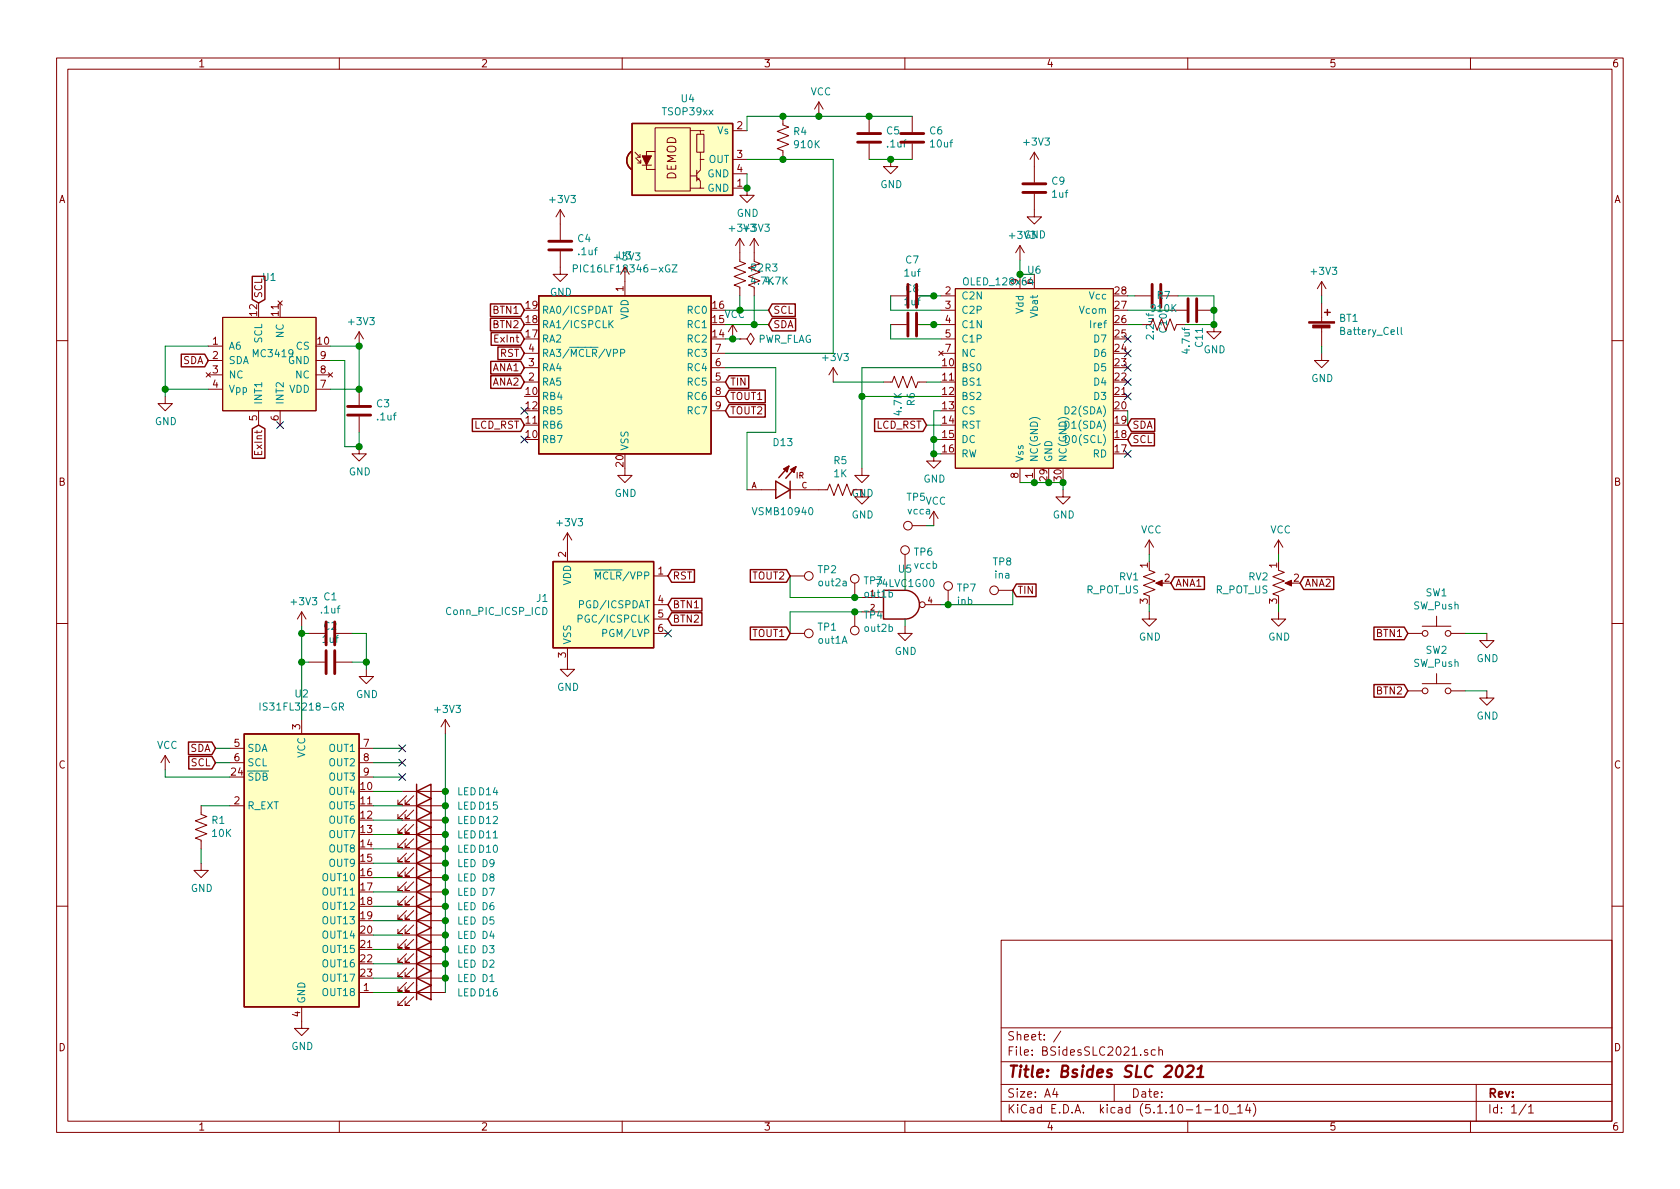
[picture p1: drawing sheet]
EESchema Schematic File Version 4
EELAYER 30 0
EELAYER END
$Descr A4 11693 8268
encoding utf-8
Sheet 1 1
Title "Bsides SLC 2021"
Date ""
Rev ""
Comp ""
Comment1 ""
Comment2 ""
Comment3 ""
Comment4 ""
$EndDescr
$Comp
L MCU_Microchip_PIC16:PIC16LF18346-xGZ U3
U 1 1
P 4350 2550
F 0 "U3" H 4350 3331 50  0000 C CNN
F 1 "PIC16LF18346-xGZ" H 4350 3240 50  0000 C CNN
F 2 "Package_SO:SSOP-20_5.3x7.2mm_P0.65mm" H 4400 1500 50  0001 C CNN
F 3 "https://ww1.microchip.com/downloads/en/DeviceDoc/40001839E.pdf" H 4350 2550 50  0001 C CNN
	1    4350 2550
	1    0    0    -1  
$EndComp
$Comp
L power:+3V3 #PWR015
U 1 1
P 4350 1950
F 0 "#PWR015" H 4350 1800 50  0001 C CNN
F 1 "+3V3" H 4365 2123 50  0000 C CNN
F 2 "" H 4350 1950 50  0001 C CNN
F 3 "" H 4350 1950 50  0001 C CNN
	1    4350 1950
	1    0    0    -1  
$EndComp
$Comp
L power:+3V3 #PWR030
U 1 1
P 7100 1800
F 0 "#PWR030" H 7100 1650 50  0001 C CNN
F 1 "+3V3" H 7115 1973 50  0000 C CNN
F 2 "" H 7100 1800 50  0001 C CNN
F 3 "" H 7100 1800 50  0001 C CNN
	1    7100 1800
	1    0    0    -1  
$EndComp
$Comp
L power:+3V3 #PWR07
U 1 1
P 2500 2400
F 0 "#PWR07" H 2500 2250 50  0001 C CNN
F 1 "+3V3" H 2515 2573 50  0000 C CNN
F 2 "" H 2500 2400 50  0001 C CNN
F 3 "" H 2500 2400 50  0001 C CNN
	1    2500 2400
	1    0    0    -1  
$EndComp
$Comp
L power:GND #PWR016
U 1 1
P 4350 3250
F 0 "#PWR016" H 4350 3000 50  0001 C CNN
F 1 "GND" H 4355 3077 50  0000 C CNN
F 2 "" H 4350 3250 50  0001 C CNN
F 3 "" H 4350 3250 50  0001 C CNN
	1    4350 3250
	1    0    0    -1  
$EndComp
$Comp
L power:GND #PWR031
U 1 1
P 7400 3400
F 0 "#PWR031" H 7400 3150 50  0001 C CNN
F 1 "GND" H 7405 3227 50  0000 C CNN
F 2 "" H 7400 3400 50  0001 C CNN
F 3 "" H 7400 3400 50  0001 C CNN
	1    7400 3400
	1    0    0    -1  
$EndComp
Text GLabel 1450 2500 0    50   Input ~ 0
SDA
Text GLabel 1800 2100 1    50   Input ~ 0
SCL
Text GLabel 5350 2150 2    50   Input ~ 0
SCL
Text GLabel 5350 2250 2    50   Input ~ 0
SDA
$Comp
L Device:R_POT_US RV1
U 1 1
P 8000 4050
F 0 "RV1" H 7933 4096 50  0000 R CNN
F 1 "R_POT_US" H 7933 4005 50  0000 R CNN
F 2 "Potentiometer_THT:Potentiometer_Bourns_PTV09A-1_Single_Vertical" H 8000 4050 50  0001 C CNN
F 3 "https://www.mouser.com/datasheet/2/54/ptv09-777818.pdf" H 8000 4050 50  0001 C CNN
	1    8000 4050
	1    0    0    -1  
$EndComp
$Comp
L Device:R_POT_US RV2
U 1 1
P 8900 4050
F 0 "RV2" H 8833 4096 50  0000 R CNN
F 1 "R_POT_US" H 8833 4005 50  0000 R CNN
F 2 "Potentiometer_THT:Potentiometer_Bourns_PTV09A-1_Single_Vertical" H 8900 4050 50  0001 C CNN
F 3 "https://www.mouser.com/datasheet/2/54/ptv09-777818.pdf" H 8900 4050 50  0001 C CNN
	1    8900 4050
	1    0    0    -1  
$EndComp
$Comp
L Switch:SW_Push SW1
U 1 1
P 10000 4400
F 0 "SW1" H 10000 4685 50  0000 C CNN
F 1 "SW_Push" H 10000 4594 50  0000 C CNN
F 2 "Button_Switch_SMD:SW_SPST_PTS645" H 10000 4600 50  0001 C CNN
F 3 "https://www.mouser.com/datasheet/2/60/pts645-1841767.pdf" H 10000 4600 50  0001 C CNN
	1    10000 4400
	1    0    0    -1  
$EndComp
$Comp
L Switch:SW_Push SW2
U 1 1
P 10000 4800
F 0 "SW2" H 10000 5085 50  0000 C CNN
F 1 "SW_Push" H 10000 4994 50  0000 C CNN
F 2 "Button_Switch_SMD:SW_SPST_PTS645" H 10000 5000 50  0001 C CNN
F 3 "~" H 10000 5000 50  0001 C CNN
	1    10000 4800
	1    0    0    -1  
$EndComp
$Comp
L Kicad_Grange:OLED_128x64 U6
U 1 1
P 7300 3000
F 0 "U6" H 7200 4131 50  0000 C CNN
F 1 "OLED_128x64" H 6950 4050 50  0000 C CNN
F 2 "Grange:SSD1306_ribbon" H 7500 3100 50  0001 C CNN
F 3 "" H 7500 3100 50  0001 C CNN
	1    7300 3000
	1    0    0    -1  
$EndComp
Text GLabel 7850 3050 2    50   Input ~ 0
SCL
Text GLabel 7850 2950 2    50   Input ~ 0
SDA
$Comp
L power:GND #PWR022
U 1 1
P 6000 3250
F 0 "#PWR022" H 6000 3000 50  0001 C CNN
F 1 "GND" H 6005 3077 50  0000 C CNN
F 2 "" H 6000 3250 50  0001 C CNN
F 3 "" H 6000 3250 50  0001 C CNN
	1    6000 3250
	1    0    0    -1  
$EndComp
Wire Wire Line
	6000 2750 6550 2750
Wire Wire Line
	6550 2550 6000 2550
$Comp
L Device:C C8
U 1 1
P 6350 2250
F 0 "C8" V 6098 2250 50  0000 C CNN
F 1 "1uf" V 6189 2250 50  0000 C CNN
F 2 "Capacitor_SMD:C_0603_1608Metric_Pad1.08x0.95mm_HandSolder" H 6388 2100 50  0001 C CNN
F 3 "~" H 6350 2250 50  0001 C CNN
	1    6350 2250
	0    1    1    0   
$EndComp
$Comp
L Device:C C11
U 1 1
P 8300 2150
F 0 "C11" H 8185 2104 50  0000 R CNN
F 1 "4.7uf" H 8185 2195 50  0000 R CNN
F 2 "Capacitor_SMD:C_0603_1608Metric_Pad1.08x0.95mm_HandSolder" H 8338 2000 50  0001 C CNN
F 3 "~" H 8300 2150 50  0001 C CNN
	1    8300 2150
	0    -1   -1   0   
$EndComp
$Comp
L Device:C C10
U 1 1
P 8050 2050
F 0 "C10" H 7935 2004 50  0000 R CNN
F 1 "2.2uf" H 7935 2095 50  0000 R CNN
F 2 "Capacitor_SMD:C_0603_1608Metric_Pad1.08x0.95mm_HandSolder" H 8088 1900 50  0001 C CNN
F 3 "~" H 8050 2050 50  0001 C CNN
	1    8050 2050
	0    -1   -1   0   
$EndComp
$Comp
L Device:C C9
U 1 1
P 7200 1300
F 0 "C9" H 7085 1254 50  0000 R CNN
F 1 "1uf" H 7085 1345 50  0000 R CNN
F 2 "Capacitor_SMD:C_0603_1608Metric_Pad1.08x0.95mm_HandSolder" H 7238 1150 50  0001 C CNN
F 3 "~" H 7200 1300 50  0001 C CNN
	1    7200 1300
	-1   0    0    1   
$EndComp
$Comp
L power:+3V3 #PWR028
U 1 1
P 7200 1150
F 0 "#PWR028" H 7200 1000 50  0001 C CNN
F 1 "+3V3" H 7215 1323 50  0000 C CNN
F 2 "" H 7200 1150 50  0001 C CNN
F 3 "" H 7200 1150 50  0001 C CNN
	1    7200 1150
	1    0    0    -1  
$EndComp
$Comp
L power:GND #PWR029
U 1 1
P 7200 1450
F 0 "#PWR029" H 7200 1200 50  0001 C CNN
F 1 "GND" H 7205 1277 50  0000 C CNN
F 2 "" H 7200 1450 50  0001 C CNN
F 3 "" H 7200 1450 50  0001 C CNN
	1    7200 1450
	1    0    0    -1  
$EndComp
Wire Wire Line
	6550 2250 6500 2250
Wire Wire Line
	6200 2350 6550 2350
Connection ~ 6500 2050
Wire Wire Line
	6500 2050 6400 2050
Wire Wire Line
	6550 2050 6500 2050
Wire Wire Line
	6200 2150 6550 2150
Wire Wire Line
	6200 2050 6200 2150
$Comp
L Device:C C7
U 1 1
P 6350 2050
F 0 "C7" V 6098 2050 50  0000 C CNN
F 1 "1uf" V 6189 2050 50  0000 C CNN
F 2 "Capacitor_SMD:C_0603_1608Metric_Pad1.08x0.95mm_HandSolder" H 6388 1900 50  0001 C CNN
F 3 "~" H 6350 2050 50  0001 C CNN
	1    6350 2050
	0    1    1    0   
$EndComp
Connection ~ 6500 2250
Wire Wire Line
	6000 2550 6000 2750
$Comp
L power:+3V3 #PWR024
U 1 1
P 5800 2650
F 0 "#PWR024" H 5800 2500 50  0001 C CNN
F 1 "+3V3" H 5815 2823 50  0000 C CNN
F 2 "" H 5800 2650 50  0001 C CNN
F 3 "" H 5800 2650 50  0001 C CNN
	1    5800 2650
	1    0    0    -1  
$EndComp
$Comp
L Device:R_US R7
U 1 1
P 8100 2250
F 0 "R7" V 7895 2250 50  0000 C CNN
F 1 "910K" V 7986 2250 50  0000 C CNN
F 2 "Resistor_SMD:R_0603_1608Metric" V 8140 2240 50  0001 C CNN
F 3 "~" H 8100 2250 50  0001 C CNN
	1    8100 2250
	0    1    1    0   
$EndComp
$Comp
L power:GND #PWR034
U 1 1
P 8450 2250
F 0 "#PWR034" H 8450 2000 50  0001 C CNN
F 1 "GND" H 8455 2077 50  0000 C CNN
F 2 "" H 8450 2250 50  0001 C CNN
F 3 "" H 8450 2250 50  0001 C CNN
	1    8450 2250
	1    0    0    -1  
$EndComp
$Comp
L Device:R_US R2
U 1 1
P 5150 1900
F 0 "R2" H 5218 1946 50  0000 L CNN
F 1 "4.7K" H 5218 1855 50  0000 L CNN
F 2 "Resistor_SMD:R_0603_1608Metric" V 5190 1890 50  0001 C CNN
F 3 "~" H 5150 1900 50  0001 C CNN
	1    5150 1900
	1    0    0    -1  
$EndComp
$Comp
L Device:R_US R3
U 1 1
P 5250 1900
F 0 "R3" H 5318 1946 50  0000 L CNN
F 1 "4.7K" H 5318 1855 50  0000 L CNN
F 2 "Resistor_SMD:R_0603_1608Metric" V 5290 1890 50  0001 C CNN
F 3 "~" H 5250 1900 50  0001 C CNN
	1    5250 1900
	1    0    0    -1  
$EndComp
$Comp
L power:+3V3 #PWR018
U 1 1
P 5150 1750
F 0 "#PWR018" H 5150 1600 50  0001 C CNN
F 1 "+3V3" H 5165 1923 50  0000 C CNN
F 2 "" H 5150 1750 50  0001 C CNN
F 3 "" H 5150 1750 50  0001 C CNN
	1    5150 1750
	1    0    0    -1  
$EndComp
$Comp
L Device:C C3
U 1 1
P 2500 2850
F 0 "C3" H 2385 2804 50  0000 R CNN
F 1 ".1uf" H 2385 2895 50  0000 R CNN
F 2 "Capacitor_SMD:C_0603_1608Metric_Pad1.08x0.95mm_HandSolder" H 2538 2700 50  0001 C CNN
F 3 "~" H 2500 2850 50  0001 C CNN
	1    2500 2850
	-1   0    0    1   
$EndComp
$Comp
L power:GND #PWR08
U 1 1
P 2500 3100
F 0 "#PWR08" H 2500 2850 50  0001 C CNN
F 1 "GND" H 2505 2927 50  0000 C CNN
F 2 "" H 2500 3100 50  0001 C CNN
F 3 "" H 2500 3100 50  0001 C CNN
	1    2500 3100
	1    0    0    -1  
$EndComp
$Comp
L power:GND #PWR027
U 1 1
P 6500 3150
F 0 "#PWR027" H 6500 2900 50  0001 C CNN
F 1 "GND" H 6505 2977 50  0000 C CNN
F 2 "" H 6500 3150 50  0001 C CNN
F 3 "" H 6500 3150 50  0001 C CNN
	1    6500 3150
	1    0    0    -1  
$EndComp
$Comp
L Device:Battery_Cell BT1
U 1 1
P 9200 2300
F 0 "BT1" H 9318 2396 50  0000 L CNN
F 1 "Battery_Cell" H 9318 2305 50  0000 L CNN
F 2 "Battery:BatteryHolder_Keystone_3034_1x20mm" V 9200 2360 50  0001 C CNN
F 3 "https://www.mouser.com/datasheet/2/215/3034-743109.pdf" V 9200 2360 50  0001 C CNN
	1    9200 2300
	1    0    0    -1  
$EndComp
$Comp
L power:GND #PWR038
U 1 1
P 9200 2450
F 0 "#PWR038" H 9200 2200 50  0001 C CNN
F 1 "GND" H 9205 2277 50  0000 C CNN
F 2 "" H 9200 2450 50  0001 C CNN
F 3 "" H 9200 2450 50  0001 C CNN
	1    9200 2450
	1    0    0    -1  
$EndComp
$Comp
L power:+3V3 #PWR037
U 1 1
P 9200 2050
F 0 "#PWR037" H 9200 1900 50  0001 C CNN
F 1 "+3V3" H 9215 2223 50  0000 C CNN
F 2 "" H 9200 2050 50  0001 C CNN
F 3 "" H 9200 2050 50  0001 C CNN
	1    9200 2050
	1    0    0    -1  
$EndComp
Wire Wire Line
	9200 2050 9200 2100
Wire Wire Line
	9200 2400 9200 2450
$Comp
L power:GND #PWR036
U 1 1
P 8900 4250
F 0 "#PWR036" H 8900 4000 50  0001 C CNN
F 1 "GND" H 8905 4077 50  0000 C CNN
F 2 "" H 8900 4250 50  0001 C CNN
F 3 "" H 8900 4250 50  0001 C CNN
	1    8900 4250
	1    0    0    -1  
$EndComp
$Comp
L power:GND #PWR033
U 1 1
P 8000 4250
F 0 "#PWR033" H 8000 4000 50  0001 C CNN
F 1 "GND" H 8005 4077 50  0000 C CNN
F 2 "" H 8000 4250 50  0001 C CNN
F 3 "" H 8000 4250 50  0001 C CNN
	1    8000 4250
	1    0    0    -1  
$EndComp
Wire Wire Line
	8900 4250 8900 4200
Wire Wire Line
	8000 4250 8000 4200
Wire Wire Line
	8000 3900 8000 3850
Wire Wire Line
	8900 3900 8900 3850
$Comp
L power:GND #PWR042
U 1 1
P 10350 4800
F 0 "#PWR042" H 10350 4550 50  0001 C CNN
F 1 "GND" H 10355 4627 50  0000 C CNN
F 2 "" H 10350 4800 50  0001 C CNN
F 3 "" H 10350 4800 50  0001 C CNN
	1    10350 4800
	1    0    0    -1  
$EndComp
$Comp
L power:GND #PWR041
U 1 1
P 10350 4400
F 0 "#PWR041" H 10350 4150 50  0001 C CNN
F 1 "GND" H 10355 4227 50  0000 C CNN
F 2 "" H 10350 4400 50  0001 C CNN
F 3 "" H 10350 4400 50  0001 C CNN
	1    10350 4400
	1    0    0    -1  
$EndComp
Wire Wire Line
	10350 4400 10200 4400
Wire Wire Line
	10200 4800 10350 4800
$Comp
L power:GND #PWR023
U 1 1
P 6200 1100
F 0 "#PWR023" H 6200 850 50  0001 C CNN
F 1 "GND" H 6205 927 50  0000 C CNN
F 2 "" H 6200 1100 50  0001 C CNN
F 3 "" H 6200 1100 50  0001 C CNN
	1    6200 1100
	1    0    0    -1  
$EndComp
$Comp
L Device:R_US R5
U 1 1
P 5850 3400
F 0 "R5" V 5645 3400 50  0000 C CNN
F 1 "1K" V 5736 3400 50  0000 C CNN
F 2 "Resistor_SMD:R_0603_1608Metric" V 5890 3390 50  0001 C CNN
F 3 "~" H 5850 3400 50  0001 C CNN
	1    5850 3400
	0    1    1    0   
$EndComp
$Comp
L power:GND #PWR020
U 1 1
P 6000 3400
F 0 "#PWR020" H 6000 3150 50  0001 C CNN
F 1 "GND" H 6005 3227 50  0000 C CNN
F 2 "" H 6000 3400 50  0001 C CNN
F 3 "" H 6000 3400 50  0001 C CNN
	1    6000 3400
	1    0    0    -1  
$EndComp
Text GLabel 3650 2350 0    50   Input ~ 0
ExInt
Text GLabel 1800 2950 3    50   Input ~ 0
ExInt
Wire Wire Line
	5050 2450 5800 2450
Wire Wire Line
	5800 2450 5800 1100
Wire Wire Line
	5800 1100 5450 1100
Text GLabel 3650 2550 0    50   Input ~ 0
ANA1
Text GLabel 3650 2650 0    50   Input ~ 0
ANA2
Text GLabel 8150 4050 2    50   Input ~ 0
ANA1
Text GLabel 9050 4050 2    50   Input ~ 0
ANA2
Text GLabel 9800 4400 0    50   Input ~ 0
BTN1
Text GLabel 9800 4800 0    50   Input ~ 0
BTN2
Text GLabel 3650 2150 0    50   Input ~ 0
BTN1
Text GLabel 3650 2250 0    50   Input ~ 0
BTN2
$Comp
L power:+3V3 #PWR013
U 1 1
P 3950 3800
F 0 "#PWR013" H 3950 3650 50  0001 C CNN
F 1 "+3V3" H 3965 3973 50  0000 C CNN
F 2 "" H 3950 3800 50  0001 C CNN
F 3 "" H 3950 3800 50  0001 C CNN
	1    3950 3800
	1    0    0    -1  
$EndComp
$Comp
L power:GND #PWR014
U 1 1
P 3950 4600
F 0 "#PWR014" H 3950 4350 50  0001 C CNN
F 1 "GND" H 3955 4427 50  0000 C CNN
F 2 "" H 3950 4600 50  0001 C CNN
F 3 "" H 3950 4600 50  0001 C CNN
	1    3950 4600
	1    0    0    -1  
$EndComp
Text GLabel 3650 2450 0    50   Input ~ 0
RST
Text GLabel 4650 4000 2    50   Input ~ 0
RST
$Comp
L Device:R_US R1
U 1 1
P 1400 5750
F 0 "R1" H 1332 5704 50  0000 R CNN
F 1 "10K" H 1332 5795 50  0000 R CNN
F 2 "Resistor_SMD:R_0603_1608Metric" V 1440 5740 50  0001 C CNN
F 3 "~" H 1400 5750 50  0001 C CNN
	1    1400 5750
	-1   0    0    1   
$EndComp
$Comp
L Device:C C5
U 1 1
P 6050 950
F 0 "C5" H 5935 904 50  0000 R CNN
F 1 ".1uf" H 5935 995 50  0000 R CNN
F 2 "Capacitor_SMD:C_0603_1608Metric_Pad1.08x0.95mm_HandSolder" H 6088 800 50  0001 C CNN
F 3 "~" H 6050 950 50  0001 C CNN
	1    6050 950 
	-1   0    0    1   
$EndComp
Connection ~ 5450 1100
Wire Wire Line
	5450 1100 5200 1100
$Comp
L Device:R_US R4
U 1 1
P 5450 950
F 0 "R4" H 5518 996 50  0000 L CNN
F 1 "910K" H 5518 905 50  0000 L CNN
F 2 "Resistor_SMD:R_0603_1608Metric" V 5490 940 50  0001 C CNN
F 3 "~" H 5450 950 50  0001 C CNN
	1    5450 950 
	1    0    0    -1  
$EndComp
$Comp
L Device:C C6
U 1 1
P 6350 950
F 0 "C6" H 6235 904 50  0000 R CNN
F 1 "10uf" H 6235 995 50  0000 R CNN
F 2 "Capacitor_SMD:C_0603_1608Metric_Pad1.08x0.95mm_HandSolder" H 6388 800 50  0001 C CNN
F 3 "~" H 6350 950 50  0001 C CNN
	1    6350 950 
	-1   0    0    1   
$EndComp
Wire Wire Line
	5200 900  5200 800 
Wire Wire Line
	5200 800  5450 800 
Connection ~ 5450 800 
Wire Wire Line
	6050 800  6350 800 
Connection ~ 6050 800 
Wire Wire Line
	6050 1100 6200 1100
Connection ~ 6200 1100
Wire Wire Line
	6200 1100 6350 1100
$Comp
L Device:C C4
U 1 1
P 3900 1700
F 0 "C4" H 3785 1654 50  0000 R CNN
F 1 ".1uf" H 3785 1745 50  0000 R CNN
F 2 "Capacitor_SMD:C_0603_1608Metric_Pad1.08x0.95mm_HandSolder" H 3938 1550 50  0001 C CNN
F 3 "~" H 3900 1700 50  0001 C CNN
	1    3900 1700
	-1   0    0    1   
$EndComp
$Comp
L power:+3V3 #PWR011
U 1 1
P 3900 1550
F 0 "#PWR011" H 3900 1400 50  0001 C CNN
F 1 "+3V3" H 3915 1723 50  0000 C CNN
F 2 "" H 3900 1550 50  0001 C CNN
F 3 "" H 3900 1550 50  0001 C CNN
	1    3900 1550
	1    0    0    -1  
$EndComp
$Comp
L power:GND #PWR012
U 1 1
P 3900 1850
F 0 "#PWR012" H 3900 1600 50  0001 C CNN
F 1 "GND" H 3905 1677 50  0000 C CNN
F 2 "" H 3900 1850 50  0001 C CNN
F 3 "" H 3900 1850 50  0001 C CNN
	1    3900 1850
	1    0    0    -1  
$EndComp
$Comp
L Kicad_Grange:MC3419 U1
U 1 1
P 1750 2550
F 0 "U1" H 1875 3181 50  0000 C CNN
F 1 "MC3419" H 1900 2650 50  0000 C CNN
F 2 "Package_LGA:LGA-12_2x2mm_P0.5mm" H 1750 2550 50  0001 C CNN
F 3 "https://www.mouser.com/datasheet/2/821/MEMSIC_MC3419_Datasheet-1889799.pdf" H 1750 2550 50  0001 C CNN
	1    1750 2550
	1    0    0    -1  
$EndComp
$Comp
L power:GND #PWR01
U 1 1
P 1150 2750
F 0 "#PWR01" H 1150 2500 50  0001 C CNN
F 1 "GND" H 1155 2577 50  0000 C CNN
F 2 "" H 1150 2750 50  0001 C CNN
F 3 "" H 1150 2750 50  0001 C CNN
	1    1150 2750
	1    0    0    -1  
$EndComp
Wire Wire Line
	1450 2400 1150 2400
Wire Wire Line
	1150 2400 1150 2700
Wire Wire Line
	1450 2700 1150 2700
Connection ~ 1150 2700
Wire Wire Line
	1150 2700 1150 2750
Wire Wire Line
	2300 2700 2500 2700
Wire Wire Line
	2300 2400 2500 2400
Wire Wire Line
	2500 2400 2500 2700
Connection ~ 2500 2400
Connection ~ 2500 2700
Wire Wire Line
	2300 2500 2400 2500
Wire Wire Line
	2400 2500 2400 3100
Wire Wire Line
	2400 3100 2500 3100
Wire Wire Line
	2500 3000 2500 3100
Connection ~ 2500 3100
$Comp
L power:VCC #PWR035
U 1 1
P 8900 3850
F 0 "#PWR035" H 8900 3700 50  0001 C CNN
F 1 "VCC" H 8915 4023 50  0000 C CNN
F 2 "" H 8900 3850 50  0001 C CNN
F 3 "" H 8900 3850 50  0001 C CNN
	1    8900 3850
	1    0    0    -1  
$EndComp
$Comp
L power:VCC #PWR032
U 1 1
P 8000 3850
F 0 "#PWR032" H 8000 3700 50  0001 C CNN
F 1 "VCC" H 8015 4023 50  0000 C CNN
F 2 "" H 8000 3850 50  0001 C CNN
F 3 "" H 8000 3850 50  0001 C CNN
	1    8000 3850
	1    0    0    -1  
$EndComp
Wire Wire Line
	5450 800  5700 800 
$Comp
L power:VCC #PWR019
U 1 1
P 5700 800
F 0 "#PWR019" H 5700 650 50  0001 C CNN
F 1 "VCC" H 5715 973 50  0000 C CNN
F 2 "" H 5700 800 50  0001 C CNN
F 3 "" H 5700 800 50  0001 C CNN
	1    5700 800 
	1    0    0    -1  
$EndComp
Connection ~ 5700 800 
Wire Wire Line
	5700 800  6050 800 
$Comp
L power:+3V3 #PWR010
U 1 1
P 3100 5100
F 0 "#PWR010" H 3100 4950 50  0001 C CNN
F 1 "+3V3" H 3115 5273 50  0000 C CNN
F 2 "" H 3100 5100 50  0001 C CNN
F 3 "" H 3100 5100 50  0001 C CNN
	1    3100 5100
	1    0    0    -1  
$EndComp
$Comp
L power:+3V3 #PWR05
U 1 1
P 2100 4350
F 0 "#PWR05" H 2100 4200 50  0001 C CNN
F 1 "+3V3" H 2115 4523 50  0000 C CNN
F 2 "" H 2100 4350 50  0001 C CNN
F 3 "" H 2100 4350 50  0001 C CNN
	1    2100 4350
	1    0    0    -1  
$EndComp
$Comp
L power:GND #PWR06
U 1 1
P 2100 7100
F 0 "#PWR06" H 2100 6850 50  0001 C CNN
F 1 "GND" H 2105 6927 50  0000 C CNN
F 2 "" H 2100 7100 50  0001 C CNN
F 3 "" H 2100 7100 50  0001 C CNN
	1    2100 7100
	1    0    0    -1  
$EndComp
$Comp
L power:GND #PWR04
U 1 1
P 1400 6000
F 0 "#PWR04" H 1400 5750 50  0001 C CNN
F 1 "GND" H 1405 5827 50  0000 C CNN
F 2 "" H 1400 6000 50  0001 C CNN
F 3 "" H 1400 6000 50  0001 C CNN
	1    1400 6000
	1    0    0    -1  
$EndComp
$Comp
L power:GND #PWR09
U 1 1
P 2550 4650
F 0 "#PWR09" H 2550 4400 50  0001 C CNN
F 1 "GND" H 2555 4477 50  0000 C CNN
F 2 "" H 2550 4650 50  0001 C CNN
F 3 "" H 2550 4650 50  0001 C CNN
	1    2550 4650
	1    0    0    -1  
$EndComp
$Comp
L Device:C C1
U 1 1
P 2300 4400
F 0 "C1" V 2552 4400 50  0000 C CNN
F 1 ".1uf" V 2461 4400 50  0000 C CNN
F 2 "Capacitor_SMD:C_0603_1608Metric_Pad1.08x0.95mm_HandSolder" H 2338 4250 50  0001 C CNN
F 3 "~" H 2300 4400 50  0001 C CNN
	1    2300 4400
	0    -1   -1   0   
$EndComp
$Comp
L Device:C C2
U 1 1
P 2300 4600
F 0 "C2" V 2048 4600 50  0000 C CNN
F 1 "1uf" V 2139 4600 50  0000 C CNN
F 2 "Capacitor_SMD:C_0603_1608Metric_Pad1.08x0.95mm_HandSolder" H 2338 4450 50  0001 C CNN
F 3 "~" H 2300 4600 50  0001 C CNN
	1    2300 4600
	0    1    1    0   
$EndComp
Text GLabel 1500 5200 0    50   Input ~ 0
SDA
Text GLabel 1500 5300 0    50   Input ~ 0
SCL
Wire Wire Line
	1500 5200 1600 5200
Wire Wire Line
	1500 5300 1600 5300
Wire Wire Line
	1600 5600 1400 5600
Wire Wire Line
	1400 5900 1400 6000
$Comp
L power:VCC #PWR03
U 1 1
P 1150 5350
F 0 "#PWR03" H 1150 5200 50  0001 C CNN
F 1 "VCC" H 1165 5523 50  0000 C CNN
F 2 "" H 1150 5350 50  0001 C CNN
F 3 "" H 1150 5350 50  0001 C CNN
	1    1150 5350
	1    0    0    -1  
$EndComp
$Comp
L power:GND #PWR026
U 1 1
P 6300 4350
F 0 "#PWR026" H 6300 4100 50  0001 C CNN
F 1 "GND" H 6305 4177 50  0000 C CNN
F 2 "" H 6300 4350 50  0001 C CNN
F 3 "" H 6300 4350 50  0001 C CNN
	1    6300 4350
	1    0    0    -1  
$EndComp
Text GLabel 5500 4400 0    50   Input ~ 0
TOUT1
Text GLabel 7050 4100 2    50   Input ~ 0
TIN
Text GLabel 5500 4000 0    50   Input ~ 0
TOUT2
Text GLabel 5050 2750 2    50   Input ~ 0
TOUT1
Text GLabel 5050 2650 2    50   Input ~ 0
TIN
Text GLabel 5050 2850 2    50   Input ~ 0
TOUT2
$Comp
L Connector:TestPoint TP1
U 1 1
P 5500 4400
F 0 "TP1" V 5454 4588 50  0000 L CNN
F 1 "out1A" V 5545 4588 50  0000 L CNN
F 2 "TestPoint:TestPoint_Pad_D1.0mm" H 5700 4400 50  0001 C CNN
F 3 "~" H 5700 4400 50  0001 C CNN
	1    5500 4400
	0    1    1    0   
$EndComp
$Comp
L Connector:TestPoint TP3
U 1 1
P 5950 4150
F 0 "TP3" H 6008 4268 50  0000 L CNN
F 1 "out1b" H 6008 4177 50  0000 L CNN
F 2 "TestPoint:TestPoint_Pad_D1.0mm" H 6150 4150 50  0001 C CNN
F 3 "~" H 6150 4150 50  0001 C CNN
	1    5950 4150
	1    0    0    -1  
$EndComp
$Comp
L Connector:TestPoint TP2
U 1 1
P 5500 4000
F 0 "TP2" V 5454 4188 50  0000 L CNN
F 1 "out2a" V 5545 4188 50  0000 L CNN
F 2 "TestPoint:TestPoint_Pad_D1.0mm" H 5700 4000 50  0001 C CNN
F 3 "~" H 5700 4000 50  0001 C CNN
	1    5500 4000
	0    1    1    0   
$EndComp
$Comp
L Connector:TestPoint TP4
U 1 1
P 5950 4250
F 0 "TP4" H 5892 4276 50  0000 R CNN
F 1 "out2b" H 5892 4367 50  0000 R CNN
F 2 "TestPoint:TestPoint_Pad_D1.0mm" H 6150 4250 50  0001 C CNN
F 3 "~" H 6150 4250 50  0001 C CNN
	1    5950 4250
	-1   0    0    1   
$EndComp
$Comp
L Connector:TestPoint TP8
U 1 1
P 7050 4100
F 0 "TP8" V 7245 4172 50  0000 C CNN
F 1 "ina" V 7154 4172 50  0000 C CNN
F 2 "TestPoint:TestPoint_Pad_D1.0mm" H 7250 4100 50  0001 C CNN
F 3 "~" H 7250 4100 50  0001 C CNN
	1    7050 4100
	0    -1   -1   0   
$EndComp
$Comp
L Connector:TestPoint TP7
U 1 1
P 6600 4200
F 0 "TP7" H 6658 4318 50  0000 L CNN
F 1 "inb" H 6658 4227 50  0000 L CNN
F 2 "TestPoint:TestPoint_Pad_D1.0mm" H 6800 4200 50  0001 C CNN
F 3 "~" H 6800 4200 50  0001 C CNN
	1    6600 4200
	1    0    0    -1  
$EndComp
$Comp
L Connector:TestPoint TP5
U 1 1
P 6450 3650
F 0 "TP5" V 6645 3722 50  0000 C CNN
F 1 "vcca" V 6550 3700 50  0000 C CNN
F 2 "TestPoint:TestPoint_Pad_D1.0mm" H 6650 3650 50  0001 C CNN
F 3 "~" H 6650 3650 50  0001 C CNN
	1    6450 3650
	0    -1   -1   0   
$EndComp
$Comp
L Connector:TestPoint TP6
U 1 1
P 6300 3950
F 0 "TP6" H 6358 4068 50  0000 L CNN
F 1 "vccb" H 6358 3977 50  0000 L CNN
F 2 "TestPoint:TestPoint_Pad_D1.0mm" H 6500 3950 50  0001 C CNN
F 3 "~" H 6500 3950 50  0001 C CNN
	1    6300 3950
	1    0    0    -1  
$EndComp
Text GLabel 4650 4200 2    50   Input ~ 0
BTN1
Text GLabel 4650 4300 2    50   Input ~ 0
BTN2
NoConn ~ 3650 2850
NoConn ~ 3650 3050
$Comp
L power:GND #PWR0101
U 1 1
P 5200 1300
F 0 "#PWR0101" H 5200 1050 50  0001 C CNN
F 1 "GND" H 5205 1127 50  0000 C CNN
F 2 "" H 5200 1300 50  0001 C CNN
F 3 "" H 5200 1300 50  0001 C CNN
	1    5200 1300
	1    0    0    -1  
$EndComp
NoConn ~ 7850 3150
NoConn ~ 7850 2550
NoConn ~ 7850 2450
NoConn ~ 7850 2350
NoConn ~ 7850 2650
NoConn ~ 7850 2750
$Comp
L power:VCC #PWR0102
U 1 1
P 6500 3650
F 0 "#PWR0102" H 6500 3500 50  0001 C CNN
F 1 "VCC" H 6515 3823 50  0000 C CNN
F 2 "" H 6500 3650 50  0001 C CNN
F 3 "" H 6500 3650 50  0001 C CNN
	1    6500 3650
	1    0    0    -1  
$EndComp
NoConn ~ 1950 2950
$Comp
L power:PWR_FLAG #FLG0101
U 1 1
P 5150 2350
F 0 "#FLG0101" H 5150 2425 50  0001 C CNN
F 1 "PWR_FLAG" V 5150 2478 50  0000 L CNN
F 2 "" H 5150 2350 50  0001 C CNN
F 3 "~" H 5150 2350 50  0001 C CNN
	1    5150 2350
	0    1    1    0   
$EndComp
$Comp
L power:+3V3 #PWR0103
U 1 1
P 5250 1750
F 0 "#PWR0103" H 5250 1600 50  0001 C CNN
F 1 "+3V3" H 5265 1923 50  0000 C CNN
F 2 "" H 5250 1750 50  0001 C CNN
F 3 "" H 5250 1750 50  0001 C CNN
	1    5250 1750
	1    0    0    -1  
$EndComp
Wire Wire Line
	5050 2250 5250 2250
Wire Wire Line
	5250 2050 5250 2250
Connection ~ 5250 2250
Wire Wire Line
	5250 2250 5350 2250
Wire Wire Line
	5050 2150 5150 2150
Wire Wire Line
	5150 2050 5150 2150
Connection ~ 5150 2150
Wire Wire Line
	5150 2150 5350 2150
Wire Wire Line
	5050 2350 5100 2350
$Comp
L power:VCC #PWR0104
U 1 1
P 5100 2350
F 0 "#PWR0104" H 5100 2200 50  0001 C CNN
F 1 "VCC" H 5115 2523 50  0000 C CNN
F 2 "" H 5100 2350 50  0001 C CNN
F 3 "" H 5100 2350 50  0001 C CNN
	1    5100 2350
	1    0    0    -1  
$EndComp
Connection ~ 5100 2350
Wire Wire Line
	5100 2350 5150 2350
$Comp
L 74xGxx:74LVC1G00 U5
U 1 1
P 6300 4200
F 0 "U5" H 6300 4450 50  0000 C CNN
F 1 "74LVC1G00" H 6300 4350 50  0000 C CNN
F 2 "Package_TO_SOT_SMD:SOT-353_SC-70-5" H 6300 4200 50  0001 C CNN
F 3 "http://www.ti.com/lit/sg/scyt129e/scyt129e.pdf" H 6300 4200 50  0001 C CNN
	1    6300 4200
	1    0    0    -1  
$EndComp
Wire Wire Line
	6550 4200 6600 4200
Wire Wire Line
	6300 4300 6300 4350
Wire Wire Line
	5950 4250 6000 4250
Wire Wire Line
	6000 4150 5950 4150
$Comp
L Interface_Optical:TSOP39xx U4
U 1 1
P 4800 1100
F 0 "U4" H 4788 1525 50  0000 C CNN
F 1 "TSOP39xx" H 4788 1434 50  0000 C CNN
F 2 "Grange:TSOP392TR1" H 4750 725 50  0001 C CNN
F 3 "https://www.vishay.com/docs/82788/tsop392tr1.pdf" H 5450 1400 50  0001 C CNN
	1    4800 1100
	1    0    0    -1  
$EndComp
Wire Wire Line
	5200 1200 5200 1300
Connection ~ 5200 1300
$Comp
L VSMB10940:VSMB10940 D13
U 1 1
P 5500 3400
F 0 "D13" H 5450 3731 50  0000 C CNN
F 1 "VSMB10940" H 5450 3250 50  0000 C CNN
F 2 "DIO_VSMB10940" H 5500 3400 50  0001 L BNN
F 3 "https://www.mouser.com/datasheet/2/427/VISH_S_A0001109401_1-2566942.pdf" H 5500 3400 50  0001 L BNN
F 4 "VISHAY" H 5500 3400 50  0001 L BNN "MANUFACTURER"
F 5 "1.1" H 5500 3400 50  0001 L BNN "PARTREV"
F 6 "Manufacturer Recommendations" H 5500 3400 50  0001 L BNN "STANDARD"
F 7 "1.00mm" H 5500 3400 50  0001 L BNN "MAXIMUM_PACKAGE_HEIGHT"
	1    5500 3400
	1    0    0    -1  
$EndComp
Wire Wire Line
	5400 2550 5400 3000
Wire Wire Line
	5400 3000 5200 3000
Wire Wire Line
	5200 3000 5200 3400
Wire Wire Line
	5050 2550 5400 2550
Wire Wire Line
	6450 3650 6500 3650
Wire Wire Line
	6300 3950 6300 4100
Wire Wire Line
	7100 3350 7200 3350
Wire Wire Line
	7200 3350 7300 3350
Connection ~ 7200 3350
Wire Wire Line
	7400 3350 7300 3350
Connection ~ 7300 3350
Wire Wire Line
	7400 3350 7400 3400
Connection ~ 7400 3350
Wire Wire Line
	7850 2850 7850 2950
Wire Wire Line
	7950 2250 7850 2250
Wire Wire Line
	7100 1800 7100 1900
Wire Wire Line
	7100 1900 7200 1900
Connection ~ 7100 1900
Wire Wire Line
	7850 2150 8150 2150
Wire Wire Line
	7850 2050 7900 2050
Wire Wire Line
	8250 2250 8450 2250
Wire Wire Line
	8450 2150 8450 2250
Connection ~ 8450 2250
Wire Wire Line
	8200 2050 8450 2050
Wire Wire Line
	8450 2050 8450 2150
Connection ~ 8450 2150
$Comp
L Device:R_US R6
U 1 1
P 6300 2650
F 0 "R6" H 6368 2696 50  0000 L CNN
F 1 "4.7K" H 6368 2605 50  0000 L CNN
F 2 "Resistor_SMD:R_0603_1608Metric" V 6340 2640 50  0001 C CNN
F 3 "~" H 6300 2650 50  0001 C CNN
	1    6300 2650
	0    1    1    0   
$EndComp
Wire Wire Line
	6550 2650 6450 2650
Wire Wire Line
	6150 2650 5800 2650
Wire Wire Line
	6450 2950 6550 2950
Wire Wire Line
	6000 2750 6000 3250
Connection ~ 6000 2750
Wire Wire Line
	6550 3150 6500 3150
Wire Wire Line
	6500 3150 6500 3050
Connection ~ 6500 3150
Wire Wire Line
	6550 2850 6500 2850
Wire Wire Line
	6500 2850 6500 3050
Connection ~ 6500 3050
Wire Wire Line
	6500 3050 6550 3050
Text GLabel 6450 2950 0    50   Input ~ 0
LCD_RST
Text GLabel 3650 2950 0    50   Input ~ 0
LCD_RST
$Comp
L Connector:Conn_PIC_ICSP_ICD J1
U 1 1
P 4150 4200
F 0 "J1" H 3821 4246 50  0000 R CNN
F 1 "Conn_PIC_ICSP_ICD" H 3821 4155 50  0000 R CNN
F 2 "Grange:Batt_Conn5" H 4200 4350 50  0001 C CNN
F 3 "http://ww1.microchip.com/downloads/en/devicedoc/30277d.pdf" V 3850 4050 50  0001 C CNN
	1    4150 4200
	1    0    0    -1  
$EndComp
Wire Wire Line
	6600 4200 7050 4200
Wire Wire Line
	7050 4200 7050 4100
Connection ~ 6600 4200
Wire Wire Line
	5950 4150 5500 4150
Wire Wire Line
	5500 4150 5500 4000
Connection ~ 5950 4150
Wire Wire Line
	5500 4400 5500 4250
Wire Wire Line
	5500 4250 5950 4250
Connection ~ 5950 4250
$Comp
L Driver_LED:IS31FL3218-GR U2
U 1 1
P 2100 6100
F 0 "U2" H 2100 7381 50  0000 C CNN
F 1 "IS31FL3218-GR" H 2100 7290 50  0000 C CNN
F 2 "Package_SO:SOP-24_7.5x15.4mm_P1.27mm" H 2100 6100 50  0001 C CNN
F 3 "http://www.issi.com/WW/pdf/31FL3218.pdf" H 2100 6100 50  0001 C CNN
	1    2100 6100
	1    0    0    -1  
$EndComp
Wire Wire Line
	1600 5400 1150 5400
Wire Wire Line
	1150 5400 1150 5350
Wire Wire Line
	2100 4350 2100 4400
Wire Wire Line
	2150 4400 2100 4400
Connection ~ 2100 4400
Wire Wire Line
	2100 4400 2100 4600
Wire Wire Line
	2150 4600 2100 4600
Connection ~ 2100 4600
Wire Wire Line
	2100 4600 2100 5000
Wire Wire Line
	2450 4600 2550 4600
Wire Wire Line
	2550 4600 2550 4650
Wire Wire Line
	2450 4400 2550 4400
Wire Wire Line
	2550 4400 2550 4600
Connection ~ 2550 4600
Wire Wire Line
	2600 5700 2800 5700
Wire Wire Line
	2600 5800 2800 5800
Wire Wire Line
	2600 5900 2800 5900
Wire Wire Line
	2600 6000 2800 6000
Wire Wire Line
	2600 6100 2800 6100
Wire Wire Line
	2600 6200 2800 6200
Wire Wire Line
	2600 6300 2800 6300
Wire Wire Line
	2600 6400 2800 6400
Wire Wire Line
	2800 6500 2600 6500
Wire Wire Line
	2600 6600 2800 6600
Wire Wire Line
	2800 6700 2600 6700
NoConn ~ 4650 4400
Connection ~ 3100 6500
Connection ~ 3100 6600
Wire Wire Line
	3100 6600 3100 6500
Connection ~ 3100 6700
Wire Wire Line
	3100 6700 3100 6600
Wire Wire Line
	3100 6800 3100 6700
Connection ~ 3100 6400
Wire Wire Line
	3100 6400 3100 6500
Connection ~ 3100 6300
Wire Wire Line
	3100 5100 3100 5500
Wire Wire Line
	3100 6300 3100 6400
Connection ~ 3100 5700
Connection ~ 3100 5800
Wire Wire Line
	3100 5700 3100 5800
Connection ~ 3100 5900
Wire Wire Line
	3100 5800 3100 5900
Connection ~ 3100 6000
Wire Wire Line
	3100 6000 3100 5900
Wire Wire Line
	3100 6100 3100 6200
Connection ~ 3100 6100
Connection ~ 3100 6200
Wire Wire Line
	3100 6000 3100 6100
Wire Wire Line
	3100 6300 3100 6200
$Comp
L Device:LED D1
U 1 1
P 2950 6800
F 0 "D1" H 3400 6800 50  0000 C CNN
F 1 "LED" H 3250 6800 50  0000 C CNN
F 2 "LED_SMD:LED_0603_1608Metric" H 2950 6800 50  0001 C CNN
F 3 "~" H 2950 6800 50  0001 C CNN
	1    2950 6800
	1    0    0    -1  
$EndComp
$Comp
L Device:LED D2
U 1 1
P 2950 6700
F 0 "D2" H 3400 6700 50  0000 C CNN
F 1 "LED" H 3250 6700 50  0000 C CNN
F 2 "LED_SMD:LED_0603_1608Metric" H 2950 6700 50  0001 C CNN
F 3 "~" H 2950 6700 50  0001 C CNN
	1    2950 6700
	1    0    0    -1  
$EndComp
$Comp
L Device:LED D3
U 1 1
P 2950 6600
F 0 "D3" H 3400 6600 50  0000 C CNN
F 1 "LED" H 3250 6600 50  0000 C CNN
F 2 "LED_SMD:LED_0603_1608Metric" H 2950 6600 50  0001 C CNN
F 3 "~" H 2950 6600 50  0001 C CNN
	1    2950 6600
	1    0    0    -1  
$EndComp
$Comp
L Device:LED D4
U 1 1
P 2950 6500
F 0 "D4" H 3400 6500 50  0000 C CNN
F 1 "LED" H 3250 6500 50  0000 C CNN
F 2 "LED_SMD:LED_0603_1608Metric" H 2950 6500 50  0001 C CNN
F 3 "~" H 2950 6500 50  0001 C CNN
	1    2950 6500
	1    0    0    -1  
$EndComp
$Comp
L Device:LED D5
U 1 1
P 2950 6400
F 0 "D5" H 3400 6400 50  0000 C CNN
F 1 "LED" H 3250 6400 50  0000 C CNN
F 2 "LED_SMD:LED_0603_1608Metric" H 2950 6400 50  0001 C CNN
F 3 "~" H 2950 6400 50  0001 C CNN
	1    2950 6400
	1    0    0    -1  
$EndComp
$Comp
L Device:LED D6
U 1 1
P 2950 6300
F 0 "D6" H 3400 6300 50  0000 C CNN
F 1 "LED" H 3250 6300 50  0000 C CNN
F 2 "LED_SMD:LED_0603_1608Metric" H 2950 6300 50  0001 C CNN
F 3 "~" H 2950 6300 50  0001 C CNN
	1    2950 6300
	1    0    0    -1  
$EndComp
$Comp
L Device:LED D7
U 1 1
P 2950 6200
F 0 "D7" H 3400 6200 50  0000 C CNN
F 1 "LED" H 3250 6200 50  0000 C CNN
F 2 "LED_SMD:LED_0603_1608Metric" H 2950 6200 50  0001 C CNN
F 3 "~" H 2950 6200 50  0001 C CNN
	1    2950 6200
	1    0    0    -1  
$EndComp
$Comp
L Device:LED D8
U 1 1
P 2950 6100
F 0 "D8" H 3400 6100 50  0000 C CNN
F 1 "LED" H 3250 6100 50  0000 C CNN
F 2 "LED_SMD:LED_0603_1608Metric" H 2950 6100 50  0001 C CNN
F 3 "~" H 2950 6100 50  0001 C CNN
	1    2950 6100
	1    0    0    -1  
$EndComp
$Comp
L Device:LED D9
U 1 1
P 2950 6000
F 0 "D9" H 3400 6000 50  0000 C CNN
F 1 "LED" H 3250 6000 50  0000 C CNN
F 2 "LED_SMD:LED_0603_1608Metric" H 2950 6000 50  0001 C CNN
F 3 "~" H 2950 6000 50  0001 C CNN
	1    2950 6000
	1    0    0    -1  
$EndComp
$Comp
L Device:LED D10
U 1 1
P 2950 5900
F 0 "D10" H 3400 5900 50  0000 C CNN
F 1 "LED" H 3250 5900 50  0000 C CNN
F 2 "LED_SMD:LED_0603_1608Metric" H 2950 5900 50  0001 C CNN
F 3 "~" H 2950 5900 50  0001 C CNN
	1    2950 5900
	1    0    0    -1  
$EndComp
$Comp
L Device:LED D11
U 1 1
P 2950 5800
F 0 "D11" H 3400 5800 50  0000 C CNN
F 1 "LED" H 3250 5800 50  0000 C CNN
F 2 "LED_SMD:LED_0603_1608Metric" H 2950 5800 50  0001 C CNN
F 3 "~" H 2950 5800 50  0001 C CNN
	1    2950 5800
	1    0    0    -1  
$EndComp
$Comp
L Device:LED D12
U 1 1
P 2950 5700
F 0 "D12" H 3400 5700 50  0000 C CNN
F 1 "LED" H 3250 5700 50  0000 C CNN
F 2 "LED_SMD:LED_0603_1608Metric" H 2950 5700 50  0001 C CNN
F 3 "~" H 2950 5700 50  0001 C CNN
	1    2950 5700
	1    0    0    -1  
$EndComp
Wire Wire Line
	2600 6800 2800 6800
Wire Wire Line
	2600 5600 2800 5600
Wire Wire Line
	2600 5500 2800 5500
Wire Wire Line
	2600 5400 2800 5400
Wire Wire Line
	2600 5300 2800 5300
Wire Wire Line
	2600 5200 2800 5200
$Comp
L Device:LED D15
U 1 1
P 2950 5600
F 0 "D15" H 3400 5600 50  0000 C CNN
F 1 "LED" H 3250 5600 50  0000 C CNN
F 2 "LED_SMD:LED_0603_1608Metric" H 2950 5600 50  0001 C CNN
F 3 "~" H 2950 5600 50  0001 C CNN
	1    2950 5600
	1    0    0    -1  
$EndComp
Connection ~ 3100 5600
Wire Wire Line
	3100 5600 3100 5700
$Comp
L Device:LED D14
U 1 1
P 2950 5500
F 0 "D14" H 3400 5500 50  0000 C CNN
F 1 "LED" H 3250 5500 50  0000 C CNN
F 2 "LED_SMD:LED_0603_1608Metric" H 2950 5500 50  0001 C CNN
F 3 "~" H 2950 5500 50  0001 C CNN
	1    2950 5500
	1    0    0    -1  
$EndComp
Connection ~ 3100 5500
Wire Wire Line
	3100 5500 3100 5600
$Comp
L Device:LED D16
U 1 1
P 2950 6900
F 0 "D16" H 3400 6900 50  0000 C CNN
F 1 "LED" H 3250 6900 50  0000 C CNN
F 2 "LED_SMD:LED_0603_1608Metric" H 2950 6900 50  0001 C CNN
F 3 "~" H 2950 6900 50  0001 C CNN
	1    2950 6900
	1    0    0    -1  
$EndComp
Wire Wire Line
	2600 6900 2800 6900
Wire Wire Line
	3100 6900 3100 6800
Connection ~ 3100 6800
NoConn ~ 2800 5200
NoConn ~ 2800 5300
NoConn ~ 2800 5400
Wire Wire Line
	6200 2250 6200 2350
Wire Wire Line
	6500 2250 6400 2250
$EndSCHEMATC
